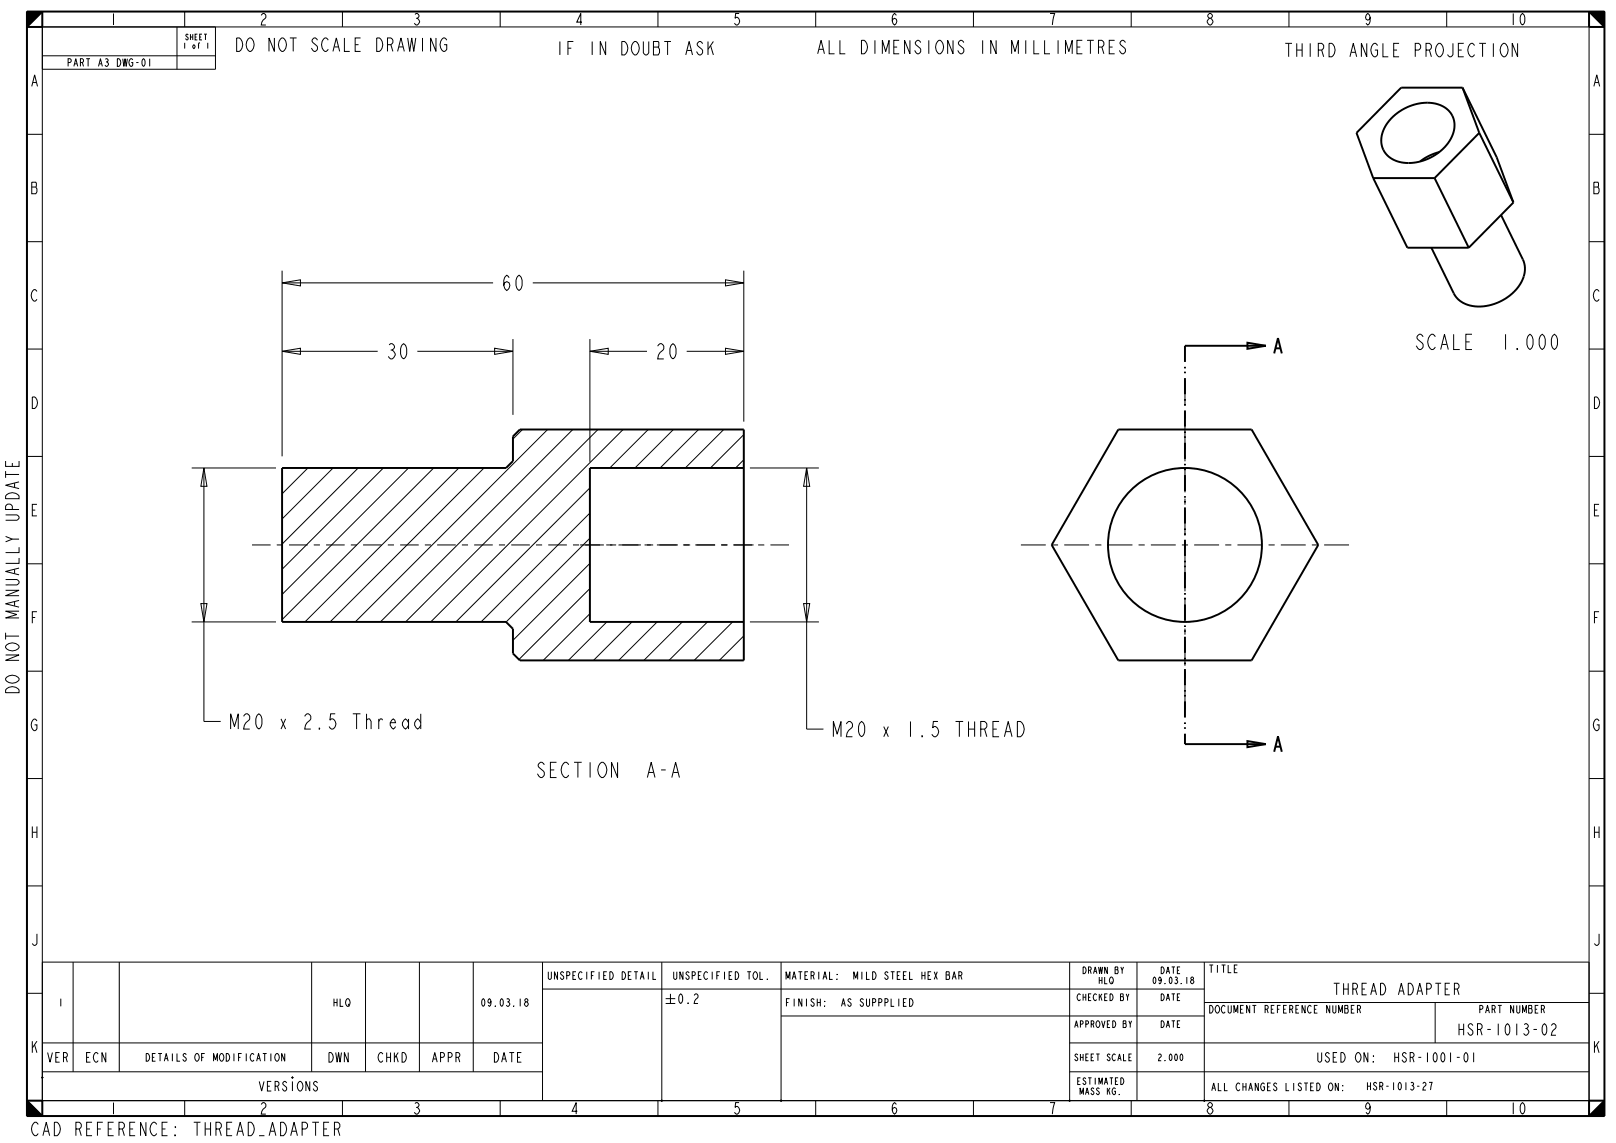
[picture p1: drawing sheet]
<svg xmlns="http://www.w3.org/2000/svg" width="420mm" height="297mm" viewBox="0 0 420 297" stroke-linecap="round" stroke-linejoin="round" font-family="sans-serif">
<path d="M7 3h4l-4 4zM413 3h4v4zM7 286l4 4h-4zM413 290l4-4v4z" fill="#000"/>
<g fill="none" stroke="#000" stroke-width=".26">
<path d="M7 3h4l-4 4zM7 7h410v279h-410zM11 3h402v287h-402zM11 14.5h45M46 7v11M48 3v4M56 7v11h-45M89 3v4M130 3v4M171 3v4M212 3v4M253 3v4"/>
<path d="M294 3v4M335 3v4M376 3v4M413 3h4v4zM7 34.9h4M413 34.9h4M7 62.8h4M73.3 73.5l4.8-.8v1.6zM73.3 70.3v48.3M73.3 73.5h54.9M138.5 73.5h54.8M188.6 72.7l4.7 .8-4.7 .8z"/>
<path d="M193.3 70.3v39.3M413 62.8h4M7 90.7h4M73.3 91.3l4.8-.8v1.6zM73.3 91.3h24.9M108.5 91.3h24.8M128.6 90.5l4.7 .8-4.7 .8zM133.3 88.1v19.7M153.3 91.3l4.8-.8v1.6zM153.3 88.1v31.9M153.3 91.3h14.9M178.5 91.3h14.8"/>
<path d="M188.6 90.5l4.7 .8-4.7 .8zM413 90.7h4M7 118.6h4M135.8 111.6l-2.5 2.5M142.3 111.6l-50 50M148.9 111.6l-50 50M155.4 111.6l-50 50M161.9 111.6l-50 50M168.5 111.6l-10 10M175 111.6l-10 10M181.6 111.6l-10 10M188.1 111.6l-10 10"/>
<path d="M193.3 112.9l-8.7 8.7M193.3 119.5l-2.1 2.1M413 118.6h4M49.8 121.6h21.9M53 121.6l.8 4.8h-1.6zM53 121.6v65.9h4.4M73.5 121.6l-.2 .2M80 121.6l-6.7 6.7M86.6 121.6l-13.3 13.2M93.1 121.6l-19.8 19.8M99.6 121.6l-26.3 26.3M106.2 121.6l-32.9 32.9"/>
<path d="M112.7 121.6l-39.4 39.4M119.3 121.6l-40 40M125.8 121.6l-40 40M153.3 126.8l-34.8 34.8M153.3 133.3l-28.3 28.3M153.3 139.8l-21.8 21.8M194.9 121.6h17.9M209.6 121.6l.8 4.8h-1.5zM209.6 121.6v67.9h4.4M7 146.5h4M52.2 156.8h1.6l-.8 4.8zM65.5 141.6h4.8"/>
<path d="M71.9 141.6h1.6M75.1 141.6h4.9M81.6 141.6h1.5M84.7 141.6h4.9M91.2 141.6h1.6M94.4 141.6h4.8M100.8 141.6h1.6M104 141.6h4.8M110.4 141.6h1.6M113.6 141.6h4.9M120 141.6h1.6M123.2 141.6h4.9"/>
<path d="M129.7 141.6h1.6M132.9 141.6h4.8M139.3 141.6h1.6M142.5 141.6h4.8M148.9 141.6h1.6M152.1 141.6h4.8M153.3 146.4l-20 20M153.3 152.9l-18.4 18.5M153.3 159.5l-12.1 12.1M158.5 141.6h1.6M161.7 141.6h4.9M168.2 141.6h1.6"/>
<path d="M171.4 141.6h4.8M177.8 141.6h1.6M181 141.6h4.8M187.4 141.6h1.6M190.6 141.6h4.8M197 141.6h1.6M200.2 141.6h4.9M208.9 156.8h1.5l-.8 4.8zM413 146.5h4M7 174.4h4M49.8 161.6h21.9M157.7 161.6l-10 10"/>
<path d="M164.3 161.6l-10 10M170.8 161.6l-10 10M177.3 161.6l-10 10M183.9 161.6l-10 10M190.4 161.6l-10 10M193.3 165.2l-6.4 6.4M194.9 161.6h17.9M413 174.4h4M7 202.3h4M413 202.3h4M7 230.2h4M413 230.2h4"/>
<path d="M7 258.1h4M11 250h402M19 250v28.5M31 250v28.5M81 250v28.5M95 250v28.5M109 250v28.5M123 250v28.5M141 257h172M141 250v36M172 250v36M173 259.5h2.5"/>
<path d="M174.3 258.2v2.5M176.7 258.5l.2-.3a1.69 1.69 0 0 1 0 2.5 1.77 1.77 0 0 1-.2-2.2zM180.4 258.7l.4-.5h.2l.4 .5a.97 .97 0 0 1-.6 1l-.4 1h1M203 250v36M278 250v36M295.5 250v36M313 250v36M413 258.1h4M11 271h130M11 278.5h130M173 260.7h2.5M178.8 260.5l.1 .2z"/>
<path d="M203 264h110M278 271h135M278 278.5h135M313 260.5h100M373 260.5v10.5M7 286l4 4h-4zM48 286v4M89 286v4M130 286v4M171 286v4M212 286v4M253 286v4"/>
<path d="M294 286v4M335 286v4M376 286v4M413 290l4-4v4z"/>
</g>
<g fill="none" stroke="#000" stroke-width=".51">
<path d="M7 7l4-4v4zM7 3h410v287h-410zM413 3l4 4h-4zM380.1 22.8h-15.9l-11.6 11.7 4.3 11.8M380.1 22.8l4.4 11.7M380.1 22.8l8.9 18.1 4.3 11.7M384.5 34.5l-11.6 11.8M384.5 34.5l8.8 18.1M356.9 46.3l8.9 18.1h15.9M356.9 46.3h16M372.9 46.3l8.8 18.1M393.3 52.6l-11.6 11.8"/>
<path d="M308 89.8h21M324.2 89.1l4.8 .7-4.8 .8zM331.2 91.8l.9-3.9 1 3.9M331.6 90.5h1.1M290.7 111.6h34.6l17.3 30-17.3 30h-34.6l-17.4-30zM73.3 121.6h58.2l1.8-1.8v-6.4l1.8-1.8h58.2v60h-58.2l-1.8-1.8v-6.4l-1.8-1.8h-58.2zM193.3 121.6h-40v40h40M308 193.4h21M324.2 192.6l4.8 .8-4.8 .8zM331.2 195.3l.9-3.9 1 3.9M331.6 194h1.1M10.8 279.8l.4 .4"/>
<path d="M11.2 279.8l-.4 .4M75.8 279.8l.4 .4M76.2 279.8l-.4 .4M7 286h4v4zM171.8 285.8l.4 .4M172.2 285.8l-.4 .4M202.8 285.8l.4 .4M203.2 285.8l-.4 .4M277.8 285.8l.4 .4M278.2 285.8l-.4 .4M413 286h4l-4 4z"/>
</g>
<path d="M308 89.8v103.6" fill="none" stroke="#000" stroke-width=".51" stroke-dasharray="4.2 1.3 .4 .8 .4 1.3" stroke-linecap="butt"/>
<!-- layer: 02___PRT_ALL_AXES -->
<g fill="none" stroke="#000" stroke-width=".26">
<path d="M308 99v6.4M308 107v1.6M308 110.2v6.5M308 118.3v1.6M308 121.5v6.4M308 129.5v1.6M308 132.7v6.5M150.8 141.6h5.2M157.6 141.6h1.6M160.7 141.6h5.2M167.5 141.6h1.6M170.7 141.6h5.2"/>
<path d="M177.5 141.6h1.6M180.7 141.6h5.2M187.5 141.6h1.6M190.7 141.6h5.2M265.3 141.6h6.5M273.4 141.6h1.6M276.6 141.6h6.5M284.7 141.6h1.6M287.8 141.6h6.5M295.9 141.6h1.6M299.1 141.6h6.5M307.2 141.6h1.6"/>
<path d="M308 140.8v1.6M308 144v6.5M308 152.1v1.6M308 155.3v6.4M310.4 141.6h6.4M318.4 141.6h1.6M321.6 141.6h6.5M329.7 141.6h1.6M332.9 141.6h6.5M341 141.6h1.5M344.1 141.6h6.5M308 163.3v1.6"/>
<path d="M308 166.5v6.5M308 174.6v1.6M308 177.8v6.4"/>
</g>
<g fill="none" stroke="#000" stroke-width=".51">
<path d="M361.8 30.5a12.1 12.1 0 0 1 13.2-2.9 5.8 5.8 0 0 1 2 8.6 12.5 12.5 0 0 1-14.6 5.4 5.8 5.8 0 0 1-2.4-8.7zM374 39.5l-2.7 1-2.2 1.4M390.1 55.9l5.7 11.5a7.4 7.4 0 0 1-2.3 8.4 12.1 12.1 0 0 1-13.2 2.9l-1.4-1-.9-1.2-6-12.1"/>
<circle cx="308" cy="141.6" r="20"/>
</g>
<g font-size="5.2">
<text x="130.1" y="75.5">60</text>
<text x="100.1" y="93.3">30</text>
<text x="170.1" y="93.3">20</text>
<text x="368" y="90.8">SCALE</text>
<text x="390.1" y="90.8">1.000</text>
<text x="59.3" y="189.4">M20 x 2.5 Thread</text>
<text x="216" y="191.4">M20 x 1.5 THREAD</text>
<text x="139.8" y="202">SECTION</text>
<text x="167.9" y="202">A-A</text>
</g>
<g font-size="4.6">
<text x="61.5" y="13.4">DO NOT SCALE DRAWING</text>
<text x="144.6" y="14.3">IF IN DOUBT ASK</text>
<text x="213" y="14">ALL DIMENSIONS IN MILLIMETRES</text>
<text x="334.3" y="14.8">THIRD ANGLE PROJECTION</text>
<text x="5" y="179.9" transform="rotate(-90 5 179.9)">DO NOT MANUALLY UPDATE</text>
<text x="8.4" y="295.1">CAD REFERENCE:</text>
<text x="50.3" y="295.1">THREAD_ADAPTER</text>
</g>
<g font-size="3.9">
<text x="28.3" y="6.5">1</text>
<text x="67.3" y="6.5">2</text>
<text x="107.2" y="6.5">3</text>
<text x="149.3" y="6.5">4</text>
<text x="190.3" y="6.5">5</text>
<text x="231.3" y="6.5">6</text>
<text x="272.3" y="6.5">7</text>
<text x="313.3" y="6.5">8</text>
<text x="354.3" y="6.5">9</text>
<text x="392.2" y="6.5">10</text>
<text x="7.8" y="22.5">A</text>
<text x="413.8" y="22.5">A</text>
<text x="7.8" y="50.4">B</text>
<text x="413.8" y="50.4">B</text>
<text x="7.8" y="78.3">C</text>
<text x="413.8" y="78.3">C</text>
<text x="7.8" y="106.2">D</text>
<text x="413.8" y="106.2">D</text>
<text x="7.8" y="134.1">E</text>
<text x="413.8" y="134.1">E</text>
<text x="7.8" y="162">F</text>
<text x="413.8" y="162">F</text>
<text x="7.8" y="189.9">G</text>
<text x="413.8" y="189.9">G</text>
<text x="7.8" y="217.8">H</text>
<text x="413.8" y="217.8">H</text>
<text x="7.8" y="245.7">J</text>
<text x="413.8" y="245.7">J</text>
<text x="346.6" y="258.5">THREAD ADAPTER</text>
<text x="379" y="269">HSR-1013-02</text>
<text x="7.8" y="273.6">K</text>
<text x="413.8" y="273.6">K</text>
<text x="28.3" y="289.5">1</text>
<text x="67.3" y="289.5">2</text>
<text x="107.2" y="289.5">3</text>
<text x="148.2" y="289.5">4</text>
<text x="190.3" y="289.5">5</text>
<text x="231.3" y="289.5">6</text>
<text x="272.3" y="289.5">7</text>
<text x="313.3" y="289.5">8</text>
<text x="354.3" y="289.5">9</text>
<text x="392.2" y="289.5">10</text>
</g>
<g font-size="3.3">
<text x="12.1" y="276">VER</text>
<text x="22.1" y="276">ECN</text>
<text x="85.1" y="276">DWN</text>
<text x="98.1" y="276">CHKD</text>
<text x="112.1" y="276">APPR</text>
<text x="128.1" y="276">DATE</text>
<text x="342.5" y="276">USED ON:</text>
<text x="362" y="276">HSR-1001-01</text>
<text x="67.2" y="283.5">VERSIONS</text>
</g>
<g font-size="2.6">
<text x="17.4" y="17.3">PART A3 DWG-01</text>
<text x="142.5" y="254.5">UNSPECIFIED DETAIL</text>
<text x="175" y="254.5">UNSPECIFIED TOL.</text>
<text x="204" y="254.5">MATERIAL:</text>
<text x="221.2" y="254.5">MILD STEEL HEX BAR</text>
<text x="314" y="252.7">TITLE</text>
<text x="15" y="261.5">1</text>
<text x="86.4" y="261.5">HLQ</text>
<text x="125" y="261.5">09.03.18</text>
<text x="204" y="261.5">FINISH:</text>
<text x="218" y="261.5">AS SUPPPLIED</text>
<text x="314" y="263.2">DOCUMENT REFERENCE NUMBER</text>
<text x="384.4" y="263.2">PART NUMBER</text>
<text x="38.1" y="275.7">DETAILS OF MODIFICATION</text>
<text x="314.6" y="283.4">ALL CHANGES LISTED ON:</text>
<text x="355.2" y="283.2">HSR-1013-27</text>
</g>
<g font-size="2.3">
<text x="281.3" y="253">DRAWN BY</text>
<text x="285.4" y="255.6">HLQ</text>
<text x="299.5" y="255.6">09.03.18</text>
<text x="301.5" y="253">DATE</text>
<text x="279.9" y="260">CHECKED BY</text>
<text x="301.5" y="260">DATE</text>
<text x="279.2" y="267">APPROVED BY</text>
<text x="301.5" y="267">DATE</text>
<text x="279.2" y="275.6">SHEET SCALE</text>
<text x="300.8" y="275.6">2.000</text>
<text x="279.9" y="281.8">ESTIMATED</text>
<text x="280.6" y="284.4">MASS KG.</text>
</g>
<g font-size="2">
<text x="48.1" y="10.4">SHEET</text>
<text x="47.4" y="12.6">1 of 1</text>
</g>
</svg>
